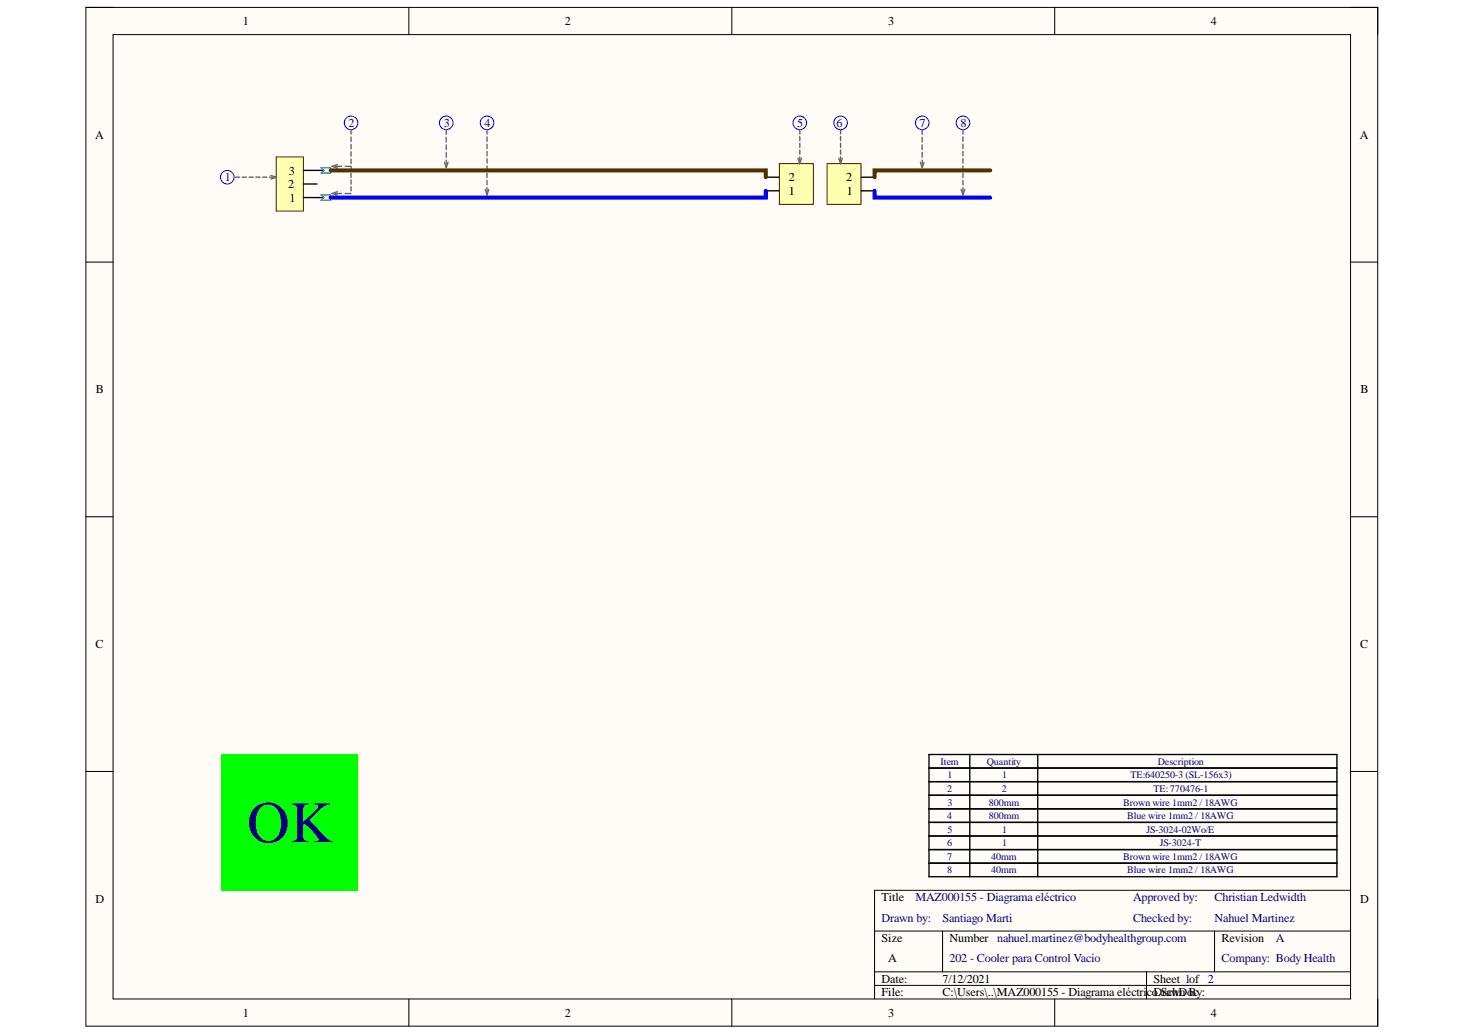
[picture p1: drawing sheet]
<svg xmlns="http://www.w3.org/2000/svg" width="297mm" height="210mm" viewBox="0 0 297 210" stroke-linecap="round" stroke-linejoin="round" font-family="sans-serif">
<path d="M17.4 1.5h261.9v206.6h-261.9z" fill-rule="evenodd" fill="#fffcf8"/>
<path d="M17.4 1.5h261.9v206.6h-261.9z" fill="none" stroke="#000" stroke-width=".2"/>
<path d="M22.9 7h250.9v195.6h-250.9z" fill-rule="evenodd" fill="#fffcf8"/>
<g fill="none" stroke="#000" stroke-width=".2">
<path d="M17.4 1.5h5.5M22.9 7h250.9v195.6h-250.9zM82.9 1.5v5.5M148.4 1.5v5.5M213.9 1.5v5.5M273.8 1.5h5.5v5.5M17.4 53.2h5.5M273.8 53.2h5.5M17.4 104.8h5.5M273.8 104.8h5.5M17.4 156.5h5.5M273.8 156.5h5.5"/>
<path d="M177.3 188.8h96.5M177.3 197.1h96.5M177.3 199.8h96.5M191.1 188.8v8.3M232.5 197.1v5.5M246.3 188.8v8.3M273.8 180.6h-96.5v22M82.9 202.6v5.5M148.4 202.6v5.5M213.9 202.6v5.5M279.3 202.6v5.5"/>
</g>
<path d="M188.4 153h82.7v19.3h-82.7zM188.4 155.8h82.7M188.4 158.5h82.7M196.6 153v19.3M210.4 153v19.3M188.4 161.3h82.7M188.4 164h82.7M188.4 166.8h82.7M188.4 169.5h82.7" fill="none" stroke="#000" stroke-width=".27"/>
<path d="M56 31.8h5.5v11h-5.5z" fill-rule="evenodd" fill="#ffffb0"/>
<path d="M56 31.8h5.5v11h-5.5z" fill="none" stroke="#800000" stroke-width=".2"/>
<path d="M61.5 37.3h2.8M61.5 34.6h4.2M61.5 40.1h4.2M188.4 175.1h82.7M188.4 172.3h82.7v5.5h-82.7zM196.6 172.3v5.5M210.4 172.3v5.5" fill="none" stroke="#000" stroke-width=".27"/>
<g fill="none" stroke="#00f" stroke-width=".2">
<circle cx="46.1" cy="35.9" r="1.38"/>
<circle cx="71.2" cy="24.9" r="1.38"/>
<circle cx="90.5" cy="24.9" r="1.38"/>
<circle cx="98.7" cy="24.9" r="1.38"/>
<circle cx="162.2" cy="24.9" r="1.38"/>
<circle cx="170.4" cy="24.9" r="1.38"/>
<circle cx="187" cy="24.9" r="1.38"/>
<circle cx="195.3" cy="24.9" r="1.38"/>
</g>
<path d="M65.1 34h1.9v1.1h-1.9l.6-.5zM65.1 39.5h1.9v1.1h-1.9l.6-.5z" fill="none" stroke="#009cca" stroke-width=".27"/>
<g fill="none" stroke="#646464" stroke-width=".27">
<path d="M47.7 35.9h.9M49.1 35.9h.9M50.5 35.9h.9M51.9 35.9h.8M53.3 35.9h.8M54.6 35.9h.9M54.9 35.6l1.1 .3-1.1 .4M68 33.7h1.2M68 39.2h1.2M68.4 33.4l-1.1 .3 1.1 .4M68.4 38.9l-1.1 .3 1.1 .4M70 33.7h1.2v.9"/>
<path d="M70 39.2h1.2M71.2 26.3v.9M71.2 27.8v.9M71.2 29.3v.9M71.2 30.8v.9M71.2 32.2v1M71.2 35.1v.9M71.2 36.5v.8M71.2 37.9v.8M90.1 32.9l.4 1.1 .3-1.1M90.5 26.3v1M90.5 27.8v1"/>
<path d="M90.5 29.4v.9M90.5 30.9v1M90.5 32.5v.9M98.4 38.4l.3 1.1 .4-1.1M98.7 26.3v.9M98.7 27.8v.9M98.7 29.2v1M98.7 30.7v.9M98.7 32.2v.9M98.7 33.6v1M98.7 35.1v.9M98.7 36.6v.9"/>
<path d="M98.7 38.1v.9M186.6 32.9l.4 1.1 .3-1.1M187 26.3v1M187 27.8v1M187 29.4v.9M187 30.9v1M187 32.5v.9M194.9 38.4l.3 1.1 .4-1.1M195.2 26.3v.9M195.2 27.8v.9M195.2 29.2v1M195.2 30.7v.9"/>
<path d="M195.2 32.2v.9M195.2 33.6v1M195.2 35.1v.9M195.2 36.6v.9M195.2 38.1v.9"/>
</g>
<path d="M158 33.2h6.9v8.2h-6.9z" fill-rule="evenodd" fill="#ffffb0"/>
<path d="M158 33.2h6.9v8.2h-6.9z" fill="none" stroke="#800000" stroke-width=".2"/>
<path d="M155.3 38.7h2.7M155.3 35.9h2.7" fill="none" stroke="#000" stroke-width=".27"/>
<path d="M167.7 33.2h6.9v8.2h-6.9z" fill-rule="evenodd" fill="#ffffb0"/>
<path d="M167.7 33.2h6.9v8.2h-6.9z" fill="none" stroke="#800000" stroke-width=".2"/>
<path d="M174.6 38.7h2.7M174.6 35.9h2.7" fill="none" stroke="#000" stroke-width=".27"/>
<path d="M161.8 32.1l.4 1.1 .3-1.1M162.2 26.3v.9M162.2 27.7v.8M162.2 29.1v.8M162.2 30.4v.9M162.2 31.8v.9M170.1 32.1l.3 1.1 .4-1.1M170.4 26.3v.9M170.4 27.7v.8M170.4 29.1v.8M170.4 30.4v.9M170.4 31.8v.9" fill="none" stroke="#646464" stroke-width=".27"/>
<path d="M155.3 38.7v1.4h-88.3M177.3 38.7v1.4h23.5" fill="none" stroke="#00f" stroke-width=".82"/>
<path d="M67 34.6h88.3v1.3M200.8 34.6h-23.5v1.3" fill="none" stroke="#503200" stroke-width=".82"/>
<path d="M45 153h27.6v27.6h-27.6z" fill-rule="evenodd" fill="#0f0"/>
<path d="M45 153h27.6v27.6h-27.6z" fill="none" stroke="#0f0" stroke-width=".2"/>
<text font-size="11.9" fill="#000080" x="50.1" y="170.8">OK</text>
<g font-size="2.5">
<text x="49.2" y="5.1">1</text>
<text x="114.5" y="5.1">2</text>
<text x="180.1" y="5.1">3</text>
<text x="245.5" y="5.1">4</text>
<text x="19.3" y="28.1">A</text>
<text x="275.7" y="28.1">A</text>
<text x="58.5" y="35.4">3</text>
<text x="58.5" y="38.1">2</text>
<text x="58.7" y="40.9">1</text>
<text x="160" y="39.6">1</text>
<text x="160" y="36.8">2</text>
<text x="171.6" y="36.8">2</text>
<text x="171.7" y="39.6">1</text>
<text x="19.5" y="79.8">B</text>
<text x="275.9" y="79.8">B</text>
<text x="19.4" y="131.5">C</text>
<text x="275.8" y="131.5">C</text>
<text x="19.4" y="183.1">D</text>
<text x="178.7" y="182.8">Title</text>
<text x="275.8" y="183.1">D</text>
<text x="178.7" y="191">Size</text>
<text x="192.5" y="191">Number nahuel.martinez@bodyhealthgroup.com</text>
<text x="247.7" y="191">Revision</text>
<text x="180.1" y="195.2">A</text>
<text x="178.7" y="199.3">Date:</text>
<text x="178.7" y="202.1">File:</text>
<text x="191.1" y="199.3">7/12/2021</text>
<text x="191.1" y="202.1">C:\Users\..\MAZ000155 - Diagrama eléctricoDrawn By:</text>
<text x="233.9" y="199.3">Sheet 1of 2</text>
<text x="234.8" y="202.1">.SchDoc</text>
<text x="49.2" y="206.2">1</text>
<text x="114.5" y="206.2">2</text>
<text x="180.1" y="206.2">3</text>
<text x="245.5" y="206.2">4</text>
</g>
<g font-size="2.5" fill="#000080">
<text x="70.6" y="25.8">2</text>
<text x="90" y="25.8">3</text>
<text x="98.2" y="25.8">4</text>
<text x="161.7" y="25.8">5</text>
<text x="169.6" y="25.8">6</text>
<text x="186.4" y="25.8">7</text>
<text x="194.7" y="25.8">8</text>
<text x="45.6" y="36.8">1</text>
<text x="185.6" y="182.8">MAZ000155 - Diagrama eléctrico</text>
<text x="229.8" y="182.8">Approved by:</text>
<text x="246.2" y="182.8">Christian Ledwidth</text>
<text x="178.7" y="187">Drawn by:</text>
<text x="191.1" y="187">Santiago Marti</text>
<text x="229.8" y="187">Checked by:</text>
<text x="246.2" y="187">Nahuel Martinez</text>
<text x="258.7" y="191">A</text>
<text x="192.5" y="195.2">202 - Cooler para Control Vacío</text>
<text x="247.7" y="195.2">Company: Body Health</text>
</g>
<g font-size="2" fill="#000080">
<text x="190.7" y="155.1">Item</text>
<text x="200.1" y="155.1">Quantity</text>
<text x="234.7" y="155.1">Description</text>
<text x="192" y="160.6">2</text>
<text x="192.1" y="157.8">1</text>
<text x="203.1" y="160.6">2</text>
<text x="203.2" y="157.8">1</text>
<text x="229.2" y="157.8">TE:640250-3 (SL-156x3)</text>
<text x="233.9" y="160.6">TE:770476-1</text>
<text x="192" y="166.1">4</text>
<text x="192.1" y="163.4">3</text>
<text x="200.5" y="163.4">800mm</text>
<text x="200.5" y="166.1">800mm</text>
<text x="227.7" y="163.4">Brown wire 1mm2 / 18AWG</text>
<text x="228.6" y="166.1">Blue wire 1mm2 / 18AWG</text>
<text x="192" y="171.6">6</text>
<text x="192.1" y="168.9">5</text>
<text x="203.2" y="168.9">1</text>
<text x="203.2" y="171.6">1</text>
<text x="232.5" y="168.9">JS-3024-02Wo/E</text>
<text x="235.2" y="171.6">JS-3024-T</text>
<text x="192" y="174.4">7</text>
<text x="192" y="177.1">8</text>
<text x="201" y="174.4">40mm</text>
<text x="201" y="177.1">40mm</text>
<text x="227.7" y="174.4">Brown wire 1mm2 / 18AWG</text>
<text x="228.6" y="177.1">Blue wire 1mm2 / 18AWG</text>
</g>
</svg>
